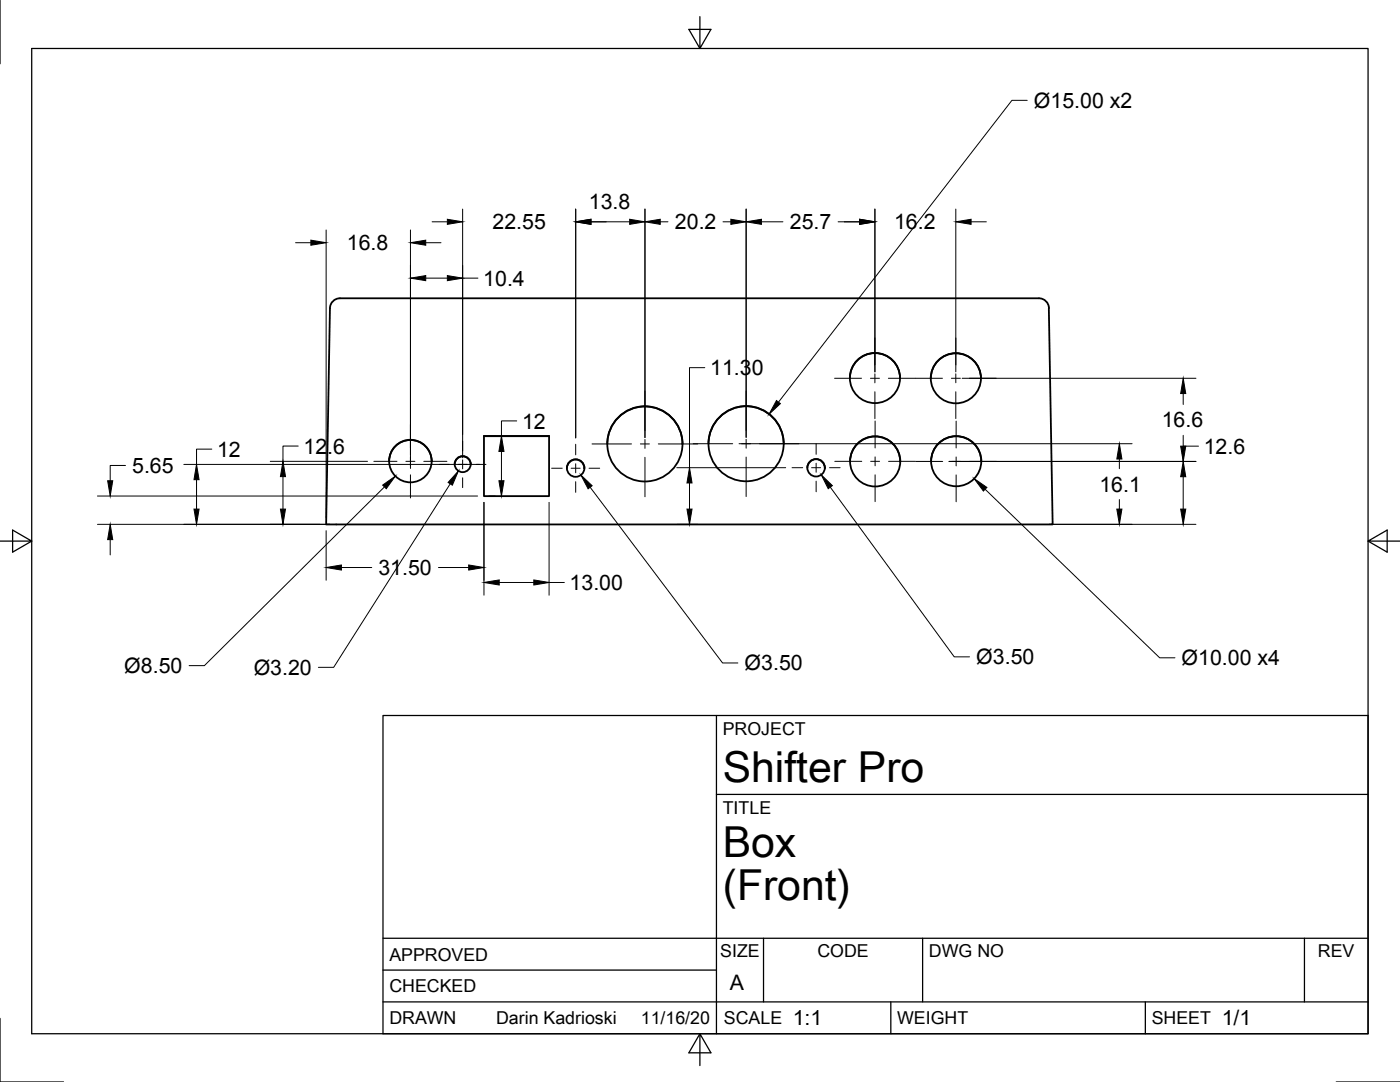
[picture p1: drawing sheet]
<svg xmlns="http://www.w3.org/2000/svg" width="279mm" height="216mm" viewBox="0 0 279 216" stroke-linecap="round" stroke-linejoin="round" font-family="sans-serif">
<!-- layer: Visible -->
<g fill="none" stroke="#000" stroke-width=".36">
<path d="M207.3 59.5h-139.5a2 2 0 0 0-2 2l-.7 43.1h145l-.8-43.1M207.3 59.5a2 2 0 0 1 2 2M169.6 75.5a5 5 0 0 1 5-5 5 5 0 0 1 5 5M185.8 75.5a5 5 0 0 1 5-5 5 5 0 0 1 5 5M77.7 92a4.2 4.2 0 0 1 4.2-4.2 4.2 4.2 0 0 1 4.2 4.2M90.7 92.6a1.6 1.6 0 0 1 1.6-1.5 1.6 1.6 0 0 1 1.6 1.5M96.6 87h13v12h-13zM113.1 93.4a1.75 1.75 0 0 1 1.8-1.7 1.75 1.75 0 0 1 1.7 1.7M121.2 88.6a7.5 7.5 0 0 1 7.5-7.5 7.5 7.5 0 0 1 7.5 7.5M141.4 88.6a7.5 7.5 0 0 1 7.5-7.5 7.5 7.5 0 0 1 7.5 7.5M161.1 93.4a1.75 1.75 0 0 1 1.8-1.8 1.75 1.75 0 0 1 1.7 1.8M169.7 92.1a5 5 0 0 1 5-5 5 5 0 0 1 5 5"/>
<path d="M185.8 92a5 5 0 0 1 5-4.9 5 5 0 0 1 5 4.9"/>
<circle cx="174.6" cy="75.4" r="5"/>
<circle cx="190.8" cy="75.5" r="5"/>
<circle cx="81.9" cy="92" r="4.2"/>
<circle cx="92.3" cy="92.6" r="1.6"/>
<circle cx="114.9" cy="93.4" r="1.75"/>
<circle cx="128.7" cy="88.6" r="7.5"/>
<circle cx="148.9" cy="88.5" r="7.5"/>
<circle cx="162.9" cy="93.3" r="1.75"/>
<circle cx="174.7" cy="92.1" r="5"/>
<circle cx="190.8" cy="92" r="5"/>
</g>
<!-- layer: Border -->
<path d="M0 0v12.7M6.3 9.7h266.7v196.6h-266.7zM139.7 3.3v6.4l2.2-3.8h-4.4l2.2 3.8M0 108h6.3l-3.8-2.2v4.4l3.8-2.2M273 108l3.8 2.2v-4.4l-3.8 2.2h6.4M0 203.2v12.7h12.7M139.7 206.3l-2.2 3.8h4.4l-2.2-3.8v6.3M266.7 215.9h12.7" fill="none" stroke="#000" stroke-width=".25"/>
<!-- layer: Titleblock -->
<path d="M76.4 142.8h196.6v63.5h-196.6zM143 158.5h130M143 142.8v63.5M76.4 199.9h196.6M76.4 193.6h66.6M76.4 187.2h196.6M152.4 187.2v12.7M177.8 199.9v6.4M184.1 187.2v12.7M228.6 199.9v6.4M260.3 187.2v12.7" fill="none" stroke="#000" stroke-width=".25"/>
<!-- layer: Center Lines -->
<g fill="none" stroke="#000" stroke-width=".2">
<path d="M128.7 78v7.9M148.9 78v7.9M166.6 75.5h5.3M173.7 75.5h1.8M174.6 67.4v5.4M174.6 74.6v1.8M174.6 78.2v5.3M177.3 75.5h10.8M189.9 75.5h1.8M190.8 67.4v5.4M190.8 74.6v1.8M190.8 78.2v5.3"/>
<path d="M193.4 75.5h5.4M74.6 92.1h4.6M81 92.1h1.8M81.9 84.8v4.6M81.9 91.2v1.7M81.9 94.7v4.7M84.6 92.1h4.6M87.7 92.7h2M91.4 92.7h1.8M92.3 88v2M92.3 91.8v1.8M92.3 95.3v2"/>
<path d="M95 92.7h2M110.1 93.4h2.1M114 93.4h1.8M114.9 88.6v2.2M114.9 92.5v1.8M114.9 96.1v2.1M117.6 93.4h2.1M118.2 88.6h7.8M127.8 88.6h1.8M128.7 87.7v1.8M128.7 91.2v7.9M146.2 88.5l-14.8 .1"/>
<path d="M148 88.5h1.8M148.9 87.7v1.7M148.9 91.2v7.9M151.6 88.5h7.8M158.1 93.3h2.1M162 93.3h1.8M162.9 88.5v2.2M162.9 92.4v1.8M162.9 96v2.1M165.5 93.3h2.2M166.6 92.1h5.4M173.8 92.1h1.7"/>
<path d="M174.6 84v5.4M174.6 91.2v1.7M174.6 94.7v5.4M177.3 92.1h5.4M182.8 92.1h5.3M189.9 92.1h1.8M190.8 84v5.4M190.8 91.2v1.8M190.8 94.8v5.3M193.5 92.1h5.4"/>
</g>
<!-- layer: Dimensions -->
<g fill="none" stroke="#000" stroke-width=".2">
<path d="M205 20h-3l-46.6 60.2M59 48.4h3M65.1 45.9v57.5M81.9 45.9v47.6M85 48.4h3M85 55.5h4.3M86.2 44.3h3.1M92.3 41.7v49.7M92.3 55.5h3.1M114.9 41.7v45.7M117.9 44.3h7.8M128.7 41.7v45.6"/>
<path d="M131.8 44.3h1.5M144.3 44.3h1.6M148.9 41.7v45.6M152 44.3h4.3M167.3 44.3h4.3M174.6 41.7v32.5M190.8 41.7v32.5M193.8 44.3h3M140.7 73.4h-3.1v19.9M192 75.5h46.7M236.1 78.5v2.2M19.5 99h75.8"/>
<path d="M25 92.9h-3v3M36.7 92.7h59M39.2 95.7v5.9M42.3 89.6h-3.1v3.1M53.9 92.1h19.4M56.5 95.1v6.5M59.5 89h-3v3.1M76.7 97.2l-35.9 35.6h-3.1M89.9 96.5l-23.3 36.7h-3.1M97.5 99h1.3M97.5 87h1.3M100.1 90.1v5.8"/>
<path d="M103.1 84h-3v3M117.8 97.2l26.4 35.1h3.1M135.1 93.3h21.7M137.6 96.4v5.2M147.5 88.5h78.4M165.7 97.2l24.7 33.9h3.1M189.4 92.1h49.3M196.6 97.6l34.8 33.7h3.1M223.4 91.6v1.9M223.4 99.7v1.9M236.1 86.9v2.1M236.1 95.1v6.5"/>
<path d="M239.2 89h-3.1v3.1M19.5 104.6h46.3M22 107.7v3M65.1 105.9v9.9M68.1 113.2h6.1M87.5 113.2h6M96.6 100.2v18.6M99.6 116.2h6.9M109.6 100.2v18.6M109.6 116.2h3M135.1 104.6h4.2M209.4 104.6h29.3"/>
</g>
<g fill="#000" stroke="#000" stroke-width=".2">
<path d="M62 47.9l3.1 .5-3.1 .5zM81.9 48.4l3.1-.5v1zM81.9 55.5l3.1-.5v1zM89.3 55l3 .5-3 .5zM89.3 43.8l3 .5-3 .5zM114.9 44.3l3-.5v1zM125.7 43.8l3 .5-3 .5zM128.7 44.3l3.1-.5v1zM145.9 43.8l3 .5-3 .5zM148.9 44.3l3.1-.5v1zM171.6 43.8l3 .5-3 .5zM190.8 44.3l3-.5v1z"/>
<path d="M155 79.9l.7 .6-2.2 2.2zM236.1 75.5l.5 3h-1zM21.5 95.9h1l-.5 3.1zM39.2 92.7l.5 3h-1zM56.5 92.1l.5 3h-1zM76.4 96.8l2.5-1.8-1.8 2.5zM91.5 94l-1.2 2.8-.9-.5zM99.6 95.9h1l-.5 3.1zM100.1 87l.5 3.1h-1zM115.9 94.8l2.3 2.1-.8 .6zM137.6 93.3l.5 3.1h-1zM163.9 94.7l2.2 2.2-.8 .6z"/>
<path d="M194.4 95.5l2.6 1.8-.7 .7zM223.4 88.5l.5 3.1h-1zM236.1 92.1l.5 3h-1zM235.6 89h1l-.5 3.1zM22 104.6l.5 3.1h-1zM38.7 101.6h1l-.5 3zM56 101.6h1l-.5 3zM65.1 113.2l3-.5v1zM93.5 112.7l3.1 .5-3.1 .5zM96.6 116.2l3-.5v1zM106.5 115.7l3.1 .5-3.1 .5zM137.1 101.6h1l-.5 3z"/>
<path d="M222.9 101.6h1l-.5 3zM235.6 101.6h1l-.5 3z"/>
</g>
<g font-size="8.5">
<text x="144.3" y="156">Shifter Pro</text>
<text x="144.3" y="171">Box</text>
<text x="144.3" y="179.6">(Front)</text>
</g>
<g font-size="4.3">
<text x="206.4" y="21.5">Ø15.00 x2</text>
<text x="117.5" y="41.7">13.8</text>
<text x="98.3" y="45.7">22.55</text>
<text x="134.7" y="45.7">20.2</text>
<text x="157.6" y="45.7">25.7</text>
<text x="178.4" y="45.7">16.2</text>
<text x="69.2" y="49.9">16.8</text>
<text x="96.5" y="57">10.4</text>
<text x="141.7" y="74.9">11.30</text>
<text x="104.2" y="85.5">12</text>
<text x="231.9" y="85.3">16.6</text>
<text x="26.4" y="94.4">5.65</text>
<text x="43.3" y="91.1">12</text>
<text x="60.6" y="90.5">12.6</text>
<text x="240.2" y="90.5">12.6</text>
<text x="219.4" y="98.1">16.1</text>
<text x="75.5" y="114.7">31.50</text>
<text x="113.7" y="117.7">13.00</text>
<text x="24.8" y="134.3">Ø8.50</text>
<text x="50.6" y="134.6">Ø3.20</text>
<text x="148.6" y="133.8">Ø3.50</text>
<text x="194.8" y="132.5">Ø3.50</text>
<text x="235.8" y="132.7">Ø10.00 x4</text>
<text x="145.7" y="197.5">A</text>
<text x="158.2" y="204.6">1:1</text>
<text x="243.8" y="204.6">1/1</text>
</g>
<g font-size="3.5">
<text x="144.3" y="146.6">PROJECT</text>
<text x="144.3" y="162.3">TITLE</text>
<text x="77.7" y="191.7">APPROVED</text>
<text x="143.7" y="191">SIZE</text>
<text x="163.1" y="191">CODE</text>
<text x="185.4" y="191">DWG NO</text>
<text x="263" y="191">REV</text>
<text x="77.7" y="198">CHECKED</text>
<text x="77.7" y="204.4">DRAWN</text>
<text x="99" y="204.4">Darin Kadrioski</text>
<text x="127.9" y="204.4">11/16/20</text>
<text x="144.5" y="204.4">SCALE</text>
<text x="179" y="204.4">WEIGHT</text>
<text x="229.8" y="204.4">SHEET</text>
</g>
</svg>
